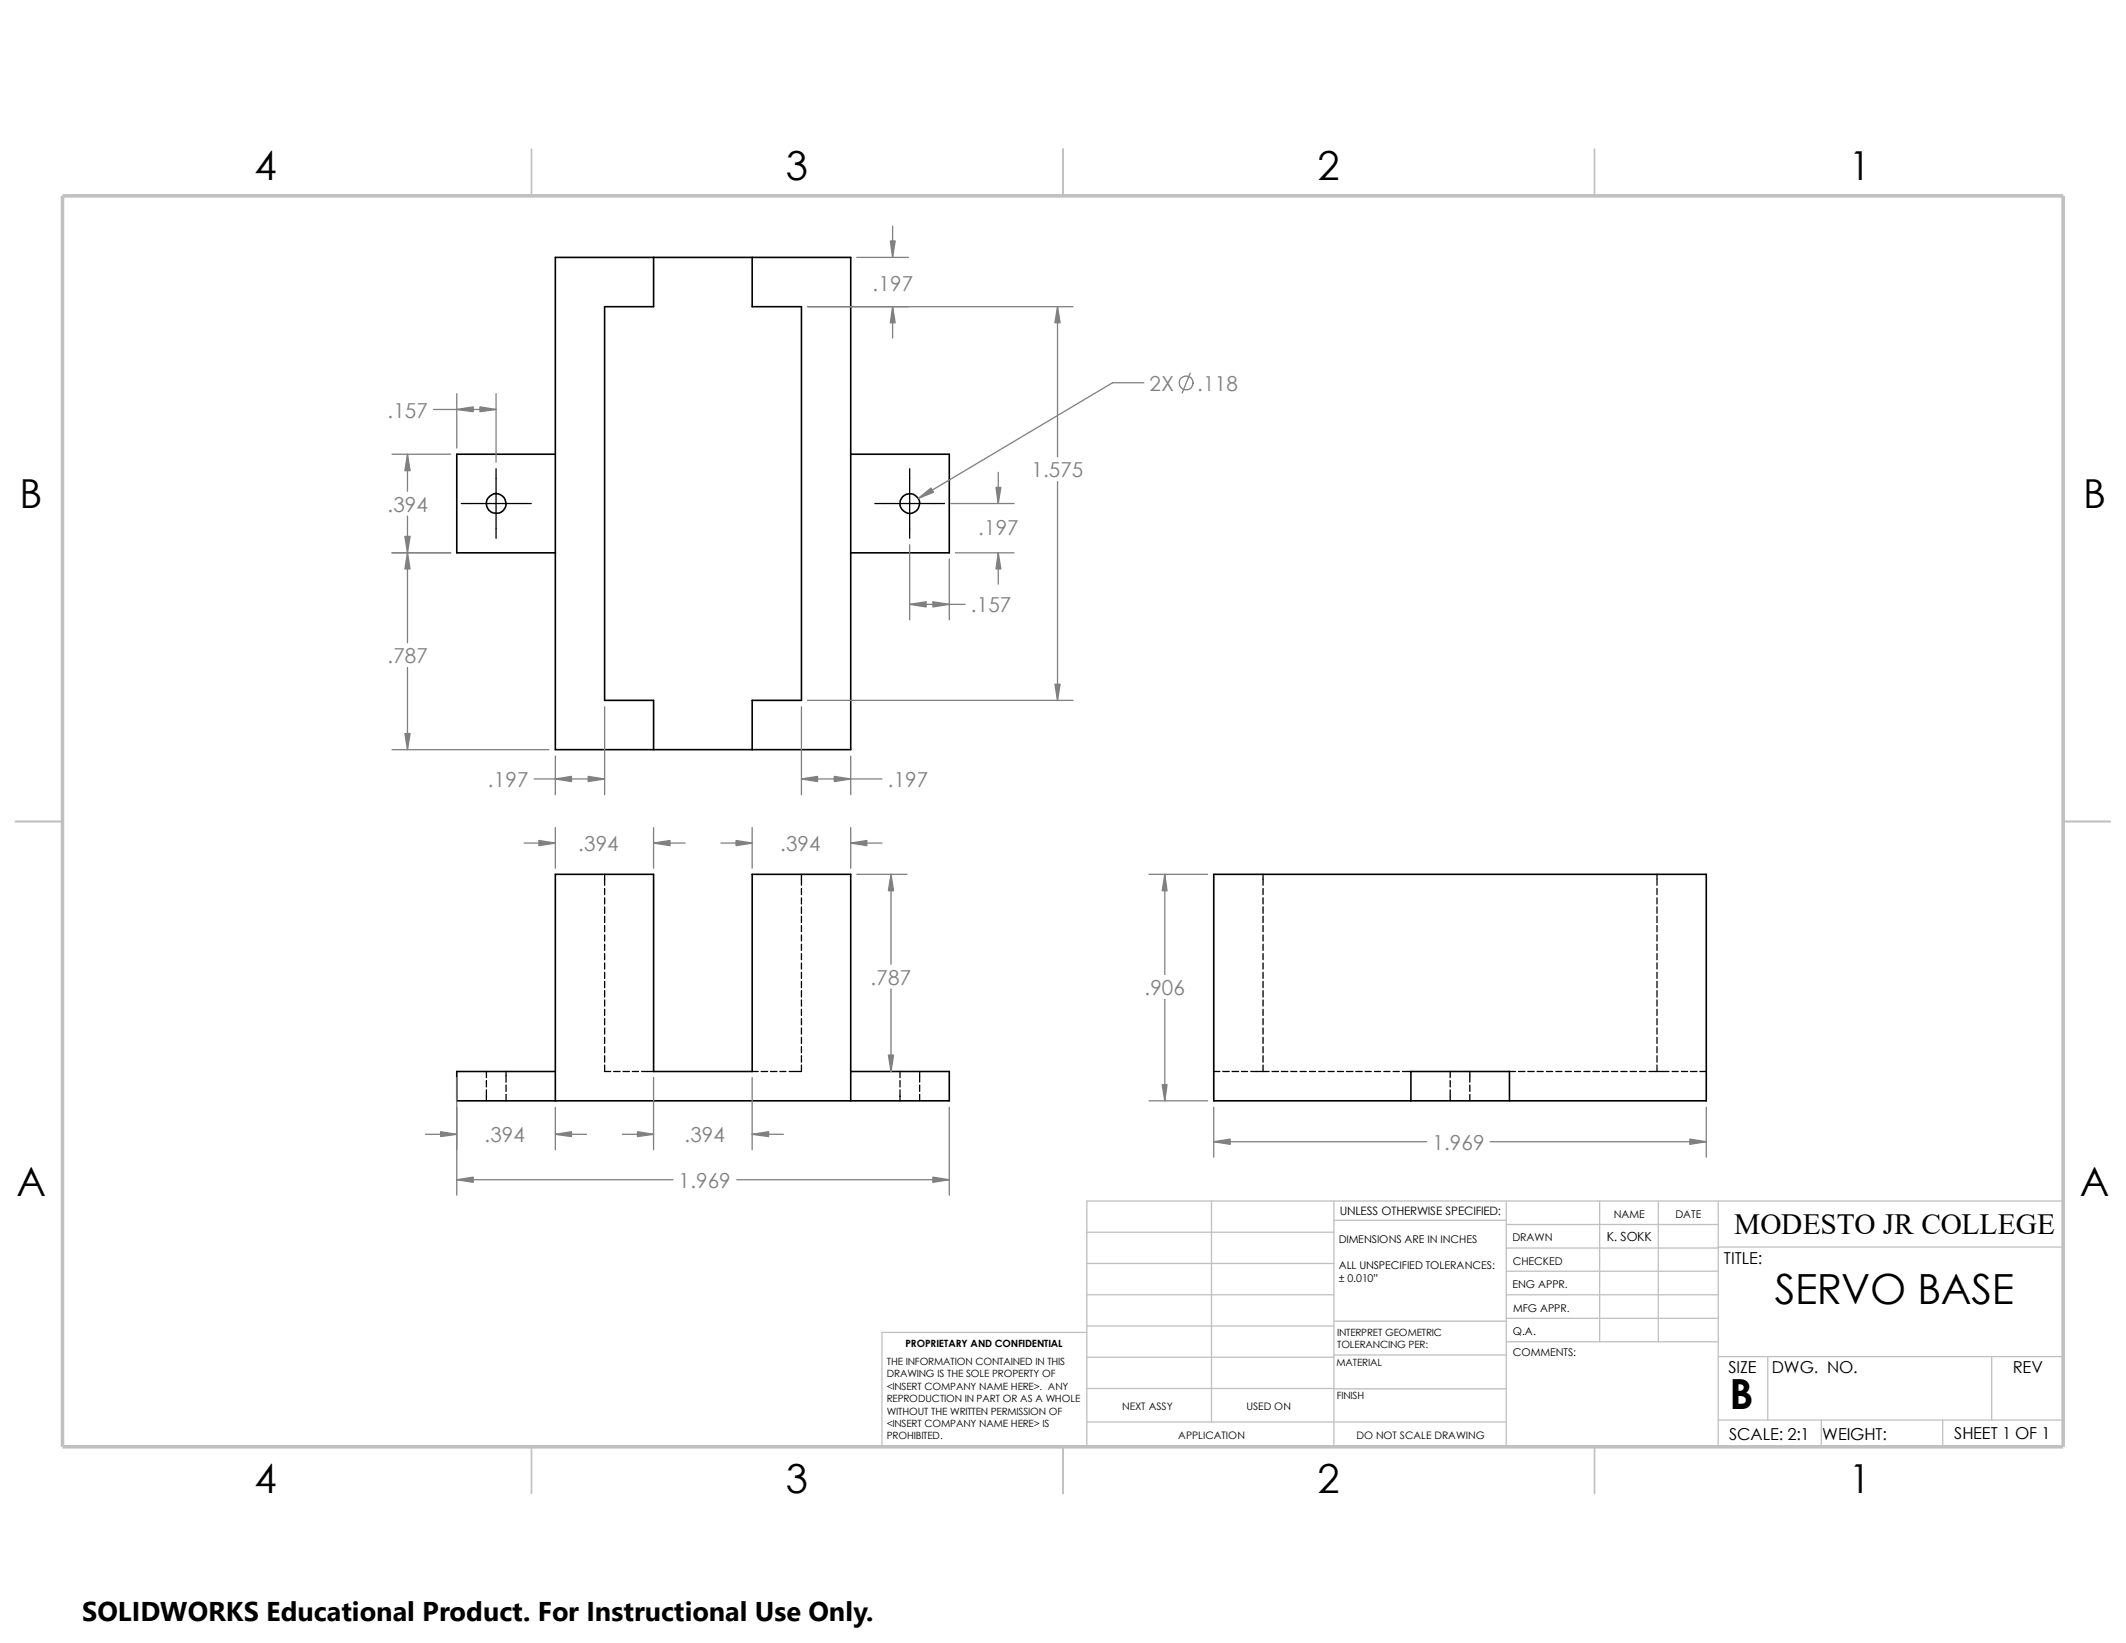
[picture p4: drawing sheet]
<svg xmlns="http://www.w3.org/2000/svg" width="279mm" height="216mm" viewBox="0 0 279 216" stroke-linecap="round" stroke-linejoin="round" font-family="sans-serif">
<g fill="none" stroke="#c0c0c0" stroke-width=".17">
<path d="M159.2 157.8v29.1M175.3 157.8v32.3M198 157.8v32.3M210.2 157.8v18.5M217.9 157.8v18.5M225.8 157.8v32.3M271.1 157.8h-128.3v32.3M142.8 178.4h32.5M142.8 174.2h32.5M142.8 170.1h32.5M142.8 166h32.5M142.8 175.1h-26.9v15"/>
<path d="M142.8 161.9h32.5M175.3 178.1h22.7M175.3 160.4h22.7M175.3 173.6h22.7M198 167h27.8M198 170.1h27.8M198 164h27.8M198 160.9h27.8M198 173.2h27.8M198 176.3h27.8M225.8 178.3h45.3M225.8 163.9h45.3"/>
<path d="M232.3 178.3v8.3M261.7 178.3v8.3M142.8 186.9h55.2M142.8 182.5h32.5M175.3 182.5h22.7M225.8 186.6h45.3M239.4 186.6v3.5M255.3 186.6v3.5"/>
</g>
<path d="M69.8 19.6v6.1M139.7 19.6v6.1M209.5 19.6v6.1M2 107.9h6.2M271.1 107.9h6.2M69.8 190.1v6.2M139.7 190.1v6.2M209.5 190.1v6.2" fill="none" stroke="#c0c0c0" stroke-width=".21"/>
<path d="M8.2 25.7h262.9v164.4h-262.9z" fill="none" stroke="#c0c0c0" stroke-width=".47"/>
<g fill="none" stroke="#000" stroke-width=".21">
<path d="M73 33.8h38.8v64.7h-38.8zM85.9 33.8v6.5h-6.4v51.7h6.4v6.5M98.8 33.8v6.5h6.5v51.7h-6.5v6.5M73 59.7h-13v12.9h13M111.8 59.7h13v12.9h-13M159.5 114.9h64.7v29.8h-64.7zM73 144.7v-29.8h12.9v25.9h12.9v-25.9h13v29.8M73 140.8h-13v3.9h64.8v-3.9h-13M185.4 144.7v-3.9h13v3.9"/>
<circle cx="65.2" cy="66.2" r="1.3"/>
<circle cx="119.6" cy="66.2" r="1.3"/>
</g>
<g fill="none" stroke="#000" stroke-width=".17">
<path d="M60.6 66.2h9.2M65.2 61.6v9.1M115 66.2h9.1M119.5 61.6v9.1M79.5 114.9v1.4M79.5 116.8v.8M79.5 118v.8M79.5 119.2v.8M105.3 114.9v1.4M105.3 116.8v.8M105.3 118v.8M105.3 119.2v.8"/>
<path d="M166 114.9v1.4M166 116.8v.8M166 118v.8M166 119.2v.8M217.8 114.9v1.4M217.8 116.8v.8M217.8 118v.8M217.8 119.2v.8M79.5 140v.8h.8M79.5 120.4v.8M79.5 121.6v.8M79.5 122.9v.8"/>
<path d="M79.5 124.1v.8M79.5 125.3v.8M79.5 126.5v.8M79.5 127.8v.8M79.5 128.9v.9M79.5 130.2v.8M79.5 131.4v.8M79.5 132.6v.8M79.5 133.9v.8M79.5 135.1v.8M79.5 136.3v.8M79.5 137.5v.8"/>
<path d="M79.5 138.7v.9M105.3 140v.8h-1.6M105.3 120.4v.8M105.3 121.6v.8M105.3 122.9v.8M105.3 124.1v.8M105.3 125.3v.8M105.3 126.5v.8M105.3 127.8v.8M105.3 128.9v.9M105.3 130.2v.8M105.3 131.4v.8"/>
<path d="M105.3 132.6v.8M105.3 133.9v.8M105.3 135.1v.8M105.3 136.3v.8M105.3 137.5v.8M105.3 138.7v.9M166 120.4v.8M166 121.6v.8M166 122.9v.8M166 124.1v.8M166 125.3v.8M166 126.5v.8"/>
<path d="M166 127.8v.8M166 128.9v.9M166 130.2v.8M166 131.4v.8M166 132.6v.8M166 133.9v.8M166 135.1v.8M166 136.3v.8M166 137.5v.8M166 138.7v.9M166 140v.8M217.8 120.4v.8"/>
<path d="M217.8 121.6v.8M217.8 122.9v.8M217.8 124.1v.8M217.8 125.3v.8M217.8 126.5v.8M217.8 127.8v.8M217.8 128.9v.9M217.8 130.2v.8M217.8 131.4v.8M217.8 132.6v.8M217.8 133.9v.8M217.8 135.1v.8"/>
<path d="M217.8 136.3v.8M217.8 137.5v.8M217.8 138.7v.9M217.8 140v.8M63.9 140.8v.8M63.9 142v.8M63.9 143.2v1.5M66.5 140.8v1.4M66.5 142.6v.8M66.5 143.8v.9M80.6 140.8h.9M81.9 140.8h.8"/>
<path d="M83.1 140.8h.8M84.3 140.8h1.6M98.8 140.8h.9M100 140.8h.9M101.3 140.8h.8M102.5 140.8h.8M118.3 140.8v.8M118.3 142v.8M118.3 143.2v1.5M120.9 140.8v1.4M120.9 142.6v.8M120.9 143.8v.9"/>
<path d="M159.5 140.8h.8M160.7 140.8h.8M161.9 140.8h.9M163.2 140.8h.8M164.4 140.8h2.4M167.2 140.8h.8M168.4 140.8h.8M169.6 140.8h.8M170.9 140.8h.8M172.1 140.8h.8M173.3 140.8h.8M174.5 140.8h.8"/>
<path d="M175.8 140.8h.8M177 140.8h.8M178.2 140.8h.8M179.4 140.8h.8M180.6 140.8h.8M181.9 140.8h.8M183.1 140.8h.8M184.3 140.8h1.1M190.6 140.8v.8M190.6 142v.8M190.6 143.2v1.5M193.2 140.8v1.4"/>
<path d="M193.2 142.6v.8M193.2 143.8v.9M198.4 140.8h.8M199.6 140.8h.8M200.8 140.8h.8M202 140.8h.8M203.2 140.8h.8M204.5 140.8h.8M205.7 140.8h.8M206.9 140.8h.8M208.2 140.8h.8M209.3 140.8h.9"/>
<path d="M210.6 140.8h.8M211.8 140.8h.8M213 140.8h.8M214.2 140.8h.9M215.5 140.8h.8M216.7 140.8h2.6M219.8 140.8h.8M221 140.8h.8M222.2 140.8h.8M223.4 140.8h.8"/>
</g>
<g fill="none" stroke="#808080" stroke-width=".17">
<path d="M112.6 33.8h6.8M117.3 29.7v4.1M51.5 59.7h7.7M53.6 59.7v4.9M57 53.8h8.2M60 51.7v7.2M65.2 51.7v9M106.1 40.3h34.9M117.3 40.3v4.1M139 40.3v19.7M150.3 50.3h-4.1l-25.5 15.2M156.4 49l-1 2.6"/>
<path d="M51.5 72.6h7.7M53.6 67.8v16.7M119.5 79.4h7.3M119.5 71.6v9.8M124.8 73.4v8M125 66.2h8.3M125.6 72.6h7.7M131.2 62.1v4.1M131.2 72.6v4.2M139 63.3v28.7M51.5 98.5h20.6M53.6 87.7v10.8"/>
<path d="M73 99.4v5M79.5 92.9v11.5M105.3 92.9v11.5M106.1 92h34.9M111.8 99.4v5M68.9 110.8h4.1M70.2 102.4h9.3M73 108.8v5.3M85.9 110.8h4.1M85.9 108.8v5.3M94.7 110.8h4.1M98.8 108.8v5.3"/>
<path d="M105.3 102.4h10.6M111.8 108.8v5.3M111.8 110.8h4.1M112.6 114.9h6.6M117.1 114.9v11.8M151 114.9h7.7M153.1 114.9v13.2M117.1 130v10.8M153.1 131.3v13.4M55.9 149.1h4.1M60 141.6v15.5M60 155h28.4"/>
<path d="M73 145.5v5.6M73 149.1h4.1M81.8 149.1h4.1M85.9 141.6v9.5M96.8 155h28M98.8 141.6v9.5M98.8 149.1h4.2M124.8 145.5v11.6M151 144.7h7.7M159.5 145.5v6.6M159.5 150h28M195.8 150h28.4"/>
<path d="M224.2 145.5v6.6"/>
<circle cx="155.9" cy="50.3" r=".91"/>
</g>
<g fill="#808080" stroke="#808080" stroke-width=".17">
<path d="M153.1 114.9l.3 2.2h-.7z"/>
<path d="M152.7 142.5h.7l-.3 2.2z"/>
<path d="M159.5 150l2.2-.3v.7z"/>
<path d="M222.1 149.7l2.1 .3-2.1 .4z"/>
<path d="M117 31.7h.6l-.3 2.1z"/>
<path d="M73 102.4l2.1-.4v.7z"/>
<path d="M131.2 72.6l.3 2.2h-.6z"/>
<path d="M130.9 64.1h.6l-.3 2.1z"/>
<path d="M122.6 79.1l2.2 .3-2.2 .4z"/>
<path d="M119.5 79.4l2.2-.3v.7z"/>
<path d="M53.2 96.4h.7l-.3 2.1z"/>
<path d="M53.6 72.6l.3 2.2h-.7z"/>
<path d="M53.6 59.7l.3 2.1h-.7z"/>
<path d="M53.2 70.5h.7l-.3 2.1z"/>
<path d="M117.3 40.3l.3 2.1h-.6z"/>
<path d="M120.7 65.5l1.6-1.4 .4 .6z"/>
<path d="M138.6 89.9h.7l-.3 2.1z"/>
<path d="M139 40.3l.3 2.1h-.7z"/>
<path d="M109.6 102l2.2 .4-2.2 .3z"/>
<path d="M105.3 102.4l2.1-.4v.7z"/>
<path d="M77.3 102l2.2 .4-2.2 .3z"/>
<path d="M63.1 53.5l2.1 .3-2.1 .3z"/>
<path d="M60 53.8l2.2-.3v.6z"/>
<path d="M96.7 110.4l2.1 .4-2.1 .3z"/>
<path d="M111.8 110.8l2.1-.4v.7z"/>
<path d="M122.6 154.7l2.2 .3-2.2 .4z"/>
<path d="M60 155l2.2-.3v.7z"/>
<path d="M85.9 110.8l2.2-.4v.7z"/>
<path d="M70.8 110.4l2.2 .4-2.2 .3z"/>
<path d="M98.8 149.1l2.2-.4v.7z"/>
<path d="M83.8 148.7l2.1 .4-2.1 .3z"/>
<path d="M57.9 148.7l2.1 .4-2.1 .3z"/>
<path d="M73 149.1l2.1-.4v.7z"/>
<path d="M116.8 138.6h.6l-.3 2.2z"/>
<path d="M117.1 114.9l.3 2.2h-.6z"/>
</g>
<path d="M10.8 209.2h104.1v6.7h-104.1z" fill="#fff"/>
<g font-size="5.5">
<text x="233.3" y="171.4">SERVO BASE</text>
<text x="227.3" y="185.2">B</text>
</g>
<g font-size="5.3">
<text x="33.4" y="23.7">4</text>
<text x="103.3" y="23.7">3</text>
<text x="173.1" y="23.7">2</text>
<text x="243" y="23.7">1</text>
<text x="2.6" y="66.8">B</text>
<text x="273.8" y="66.8">B</text>
<text x="2.2" y="157.2">A</text>
<text x="273.3" y="157.2">A</text>
<text x="33.4" y="196.2">4</text>
<text x="103.3" y="196.2">3</text>
<text x="173.1" y="196.2">2</text>
<text x="243" y="196.2">1</text>
</g>
<text font-size="3.9" x="227.9" y="162.2">MODESTO JR COLLEGE</text>
<text font-size="3.6" x="10.8" y="213">SOLIDWORKS Educational Product. For Instructional Use Only.</text>
<g font-size="2.7" fill="#808080">
<text x="114.7" y="38.2">.197</text>
<text x="151.1" y="51.4">2X</text>
<text x="157.4" y="51.4">.118</text>
<text x="50.9" y="54.9">.157</text>
<text x="135.5" y="62.7">1.575</text>
<text x="50.9" y="67.3">.394</text>
<text x="128.6" y="70.3">.197</text>
<text x="127.6" y="80.5">.157</text>
<text x="50.9" y="87.2">.787</text>
<text x="64.1" y="103.5">.197</text>
<text x="116.7" y="103.5">.197</text>
<text x="76" y="111.9">.394</text>
<text x="102.5" y="111.9">.394</text>
<text x="114.4" y="129.4">.787</text>
<text x="150.4" y="130.8">.906</text>
<text x="63.7" y="150.1">.394</text>
<text x="89.9" y="150.1">.394</text>
<text x="188.2" y="151.1">1.969</text>
<text x="89.2" y="156.1">1.969</text>
</g>
<g font-size="2.2">
<text x="226.6" y="166.1">TITLE:</text>
<text x="227.2" y="180.4">SIZE</text>
<text x="232.8" y="180.4">DWG. NO.</text>
<text x="264.5" y="180.5">REV</text>
<text x="227.2" y="189.2">SCALE: 2:1</text>
<text x="239.5" y="189.2">WEIGHT:</text>
<text x="256.8" y="189.1">SHEET 1 OF 1</text>
</g>
<text font-size="1.7" x="211.2" y="163">K. SOKK</text>
<text font-size="1.5" x="176.1" y="159.7">UNLESS OTHERWISE SPECIFIED:</text>
<g font-size="1.4">
<text x="212.1" y="160">NAME</text>
<text x="220.2" y="160.1">DATE</text>
<text x="175.9" y="166.8">ALL UNSPECIFIED TOLERANCES:</text>
<text x="175.9" y="163.4">DIMENSIONS ARE IN INCHES</text>
<text x="198.8" y="163.1">DRAWN</text>
<text x="198.8" y="166.3">CHECKED</text>
<text x="175.9" y="168.5">± 0.010”</text>
<text x="198.8" y="169.3">ENG APPR.</text>
<text x="198.8" y="172.4">MFG APPR.</text>
<text x="198.8" y="178.1">COMMENTS:</text>
<text x="198.8" y="175.4">Q.A.</text>
<text x="147.5" y="185.3">NEXT ASSY</text>
<text x="163.8" y="185.3">USED ON</text>
<text x="154.9" y="189.1">APPLICATION</text>
<text x="178.3" y="189.1">DO NOT SCALE DRAWING</text>
</g>
<g font-size="1.3">
<text x="116.5" y="179.3">THE INFORMATION CONTAINED IN THIS</text>
<text x="119" y="177">PROPRIETARY AND CONFIDENTIAL</text>
<text x="175.6" y="179.5">MATERIAL</text>
<text x="175.7" y="177.1">TOLERANCING PER:</text>
<text x="175.7" y="175.5">INTERPRET GEOMETRIC</text>
<text x="116.5" y="181">DRAWING IS THE SOLE PROPERTY OF</text>
<text x="116.5" y="182.6">&lt;INSERT COMPANY NAME HERE&gt;. ANY</text>
<text x="116.5" y="184.2">REPRODUCTION IN PART OR AS A WHOLE</text>
<text x="116.5" y="185.9">WITHOUT THE WRITTEN PERMISSION OF</text>
<text x="175.7" y="183.9">FINISH</text>
<text x="116.5" y="187.5">&lt;INSERT COMPANY NAME HERE&gt; IS</text>
<text x="116.5" y="189.1">PROHIBITED.</text>
</g>
</svg>
